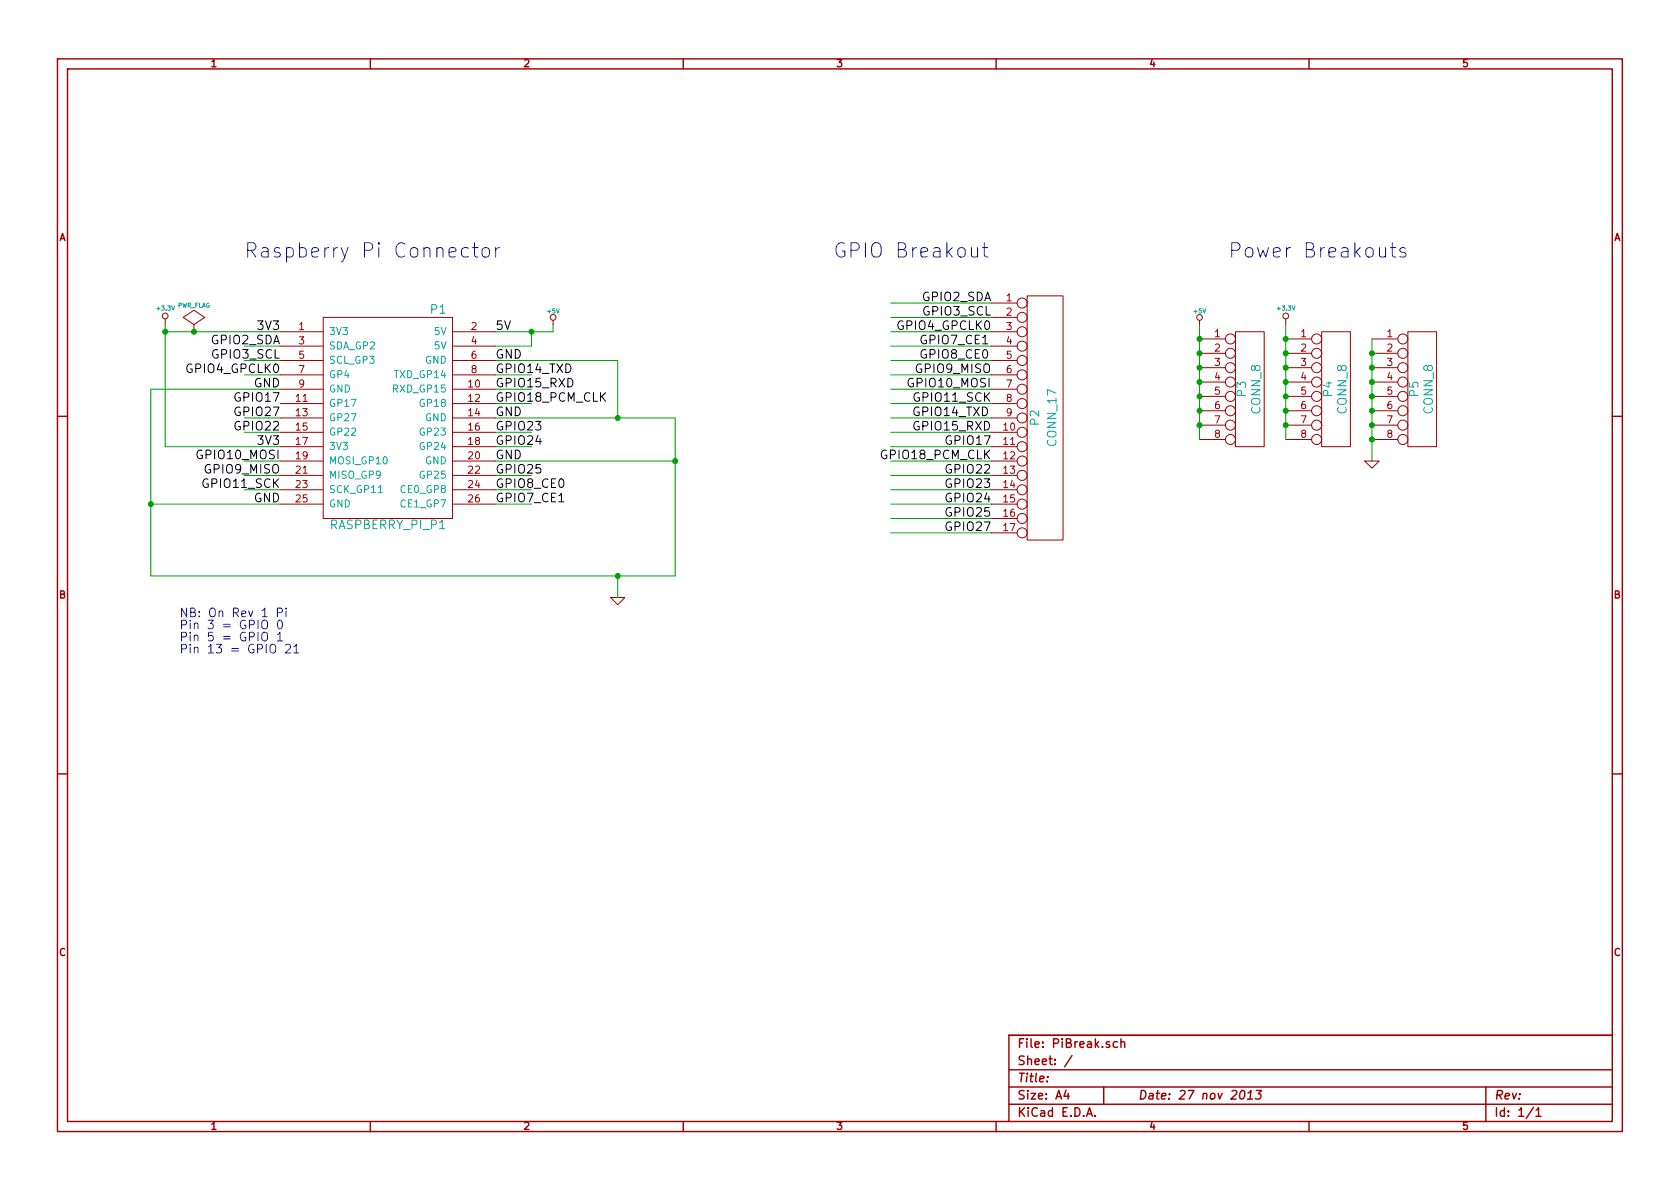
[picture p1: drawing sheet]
EESchema Schematic File Version 2
LIBS:power
LIBS:device
LIBS:transistors
LIBS:conn
LIBS:linear
LIBS:regul
LIBS:74xx
LIBS:cmos4000
LIBS:adc-dac
LIBS:memory
LIBS:xilinx
LIBS:special
LIBS:microcontrollers
LIBS:dsp
LIBS:microchip
LIBS:analog_switches
LIBS:motorola
LIBS:texas
LIBS:intel
LIBS:audio
LIBS:interface
LIBS:digital-audio
LIBS:philips
LIBS:display
LIBS:cypress
LIBS:siliconi
LIBS:opto
LIBS:atmel
LIBS:contrib
LIBS:valves
LIBS:freetronics_kicad_sch_lib
LIBS:PiBreak-cache
EELAYER 27 0
EELAYER END
$Descr A4 11693 8268
encoding utf-8
Sheet 1 1
Title ""
Date "27 nov 2013"
Rev ""
Comp ""
Comment1 ""
Comment2 ""
Comment3 ""
Comment4 ""
$EndDescr
Text Notes 1700 1800 0    100  ~ 0
Raspberry Pi Connector
Text Label 1950 2300 2    60   ~ 0
3V3
Text Label 1950 2400 2    60   ~ 0
GPIO2_SDA
Text Label 1950 2500 2    60   ~ 0
GPIO3_SCL
Text Label 1950 2600 2    60   ~ 0
GPIO4_GPCLK0
Text Label 1950 2700 2    60   ~ 0
GND
Text Label 1950 2800 2    60   ~ 0
GPIO17
Text Label 1950 2900 2    60   ~ 0
GPIO27
Text Label 1950 3000 2    60   ~ 0
GPIO22
Text Label 1950 3200 2    60   ~ 0
GPIO10_MOSI
Text Label 1950 3300 2    60   ~ 0
GPIO9_MISO
Text Label 1950 3400 2    60   ~ 0
GPIO11_SCK
Text Label 1950 3500 2    60   ~ 0
GND
Text Label 3450 2500 0    60   ~ 0
GND
Text Label 3450 2600 0    60   ~ 0
GPIO14_TXD
Text Label 3450 2700 0    60   ~ 0
GPIO15_RXD
Text Label 3450 2800 0    60   ~ 0
GPIO18_PCM_CLK
Text Label 3450 2900 0    60   ~ 0
GND
Text Label 3450 3000 0    60   ~ 0
GPIO23
Text Label 3450 3100 0    60   ~ 0
GPIO24
Text Label 3450 3200 0    60   ~ 0
GND
Text Label 3450 3300 0    60   ~ 0
GPIO25
Text Label 3450 3400 0    60   ~ 0
GPIO8_CE0
Text Label 3450 3500 0    60   ~ 0
GPIO7_CE1
$Comp
L GND #PWR3
U 1 1
P 4300 4150
F 0 "#PWR3" H 4300 4150 30  0001 C CNN
F 1 "GND" H 4300 4080 30  0001 C CNN
F 2 "" H 4300 4150 60  0000 C CNN
F 3 "" H 4300 4150 60  0000 C CNN
	1    4300 4150
	1    0    0    -1  
$EndComp
$Comp
L +5V #PWR2
U 1 1
P 3850 2250
F 0 "#PWR2" H 3850 2340 20  0001 C CNN
F 1 "+5V" H 3850 2340 30  0000 C CNN
F 2 "" H 3850 2250 60  0000 C CNN
F 3 "" H 3850 2250 60  0000 C CNN
	1    3850 2250
	1    0    0    -1  
$EndComp
Text Label 1950 3100 2    60   ~ 0
3V3
Wire Wire Line
	1150 2300 1950 2300
Wire Wire Line
	1950 2400 1700 2400
Wire Wire Line
	1950 2500 1700 2500
Wire Wire Line
	1950 2600 1700 2600
Wire Wire Line
	1050 2700 1950 2700
Wire Wire Line
	1950 2900 1700 2900
Wire Wire Line
	1950 3000 1700 3000
Wire Wire Line
	1150 3100 1950 3100
Wire Wire Line
	1950 3200 1700 3200
Wire Wire Line
	1950 3300 1700 3300
Wire Wire Line
	1950 3400 1700 3400
Wire Wire Line
	1050 3500 1950 3500
Wire Wire Line
	3450 2400 3700 2400
Wire Wire Line
	3450 2500 4300 2500
Wire Wire Line
	3450 2600 3700 2600
Wire Wire Line
	3450 2700 3700 2700
Wire Wire Line
	3450 2800 3700 2800
Wire Wire Line
	3450 3200 4700 3200
Wire Wire Line
	3700 2400 3700 2300
Connection ~ 3700 2300
Wire Wire Line
	1050 4000 4700 4000
Wire Wire Line
	1050 4000 1050 2700
Connection ~ 1050 3500
Connection ~ 4300 4000
Wire Wire Line
	4700 4000 4700 2900
Connection ~ 4700 3200
Wire Wire Line
	4300 2500 4300 2900
Wire Wire Line
	4700 2900 3450 2900
Connection ~ 4300 2900
Wire Wire Line
	3450 2300 3850 2300
Wire Wire Line
	3850 2300 3850 2250
Wire Wire Line
	4300 4000 4300 4150
Wire Wire Line
	3450 3000 3700 3000
Wire Wire Line
	3450 3100 3700 3100
Wire Wire Line
	3450 3300 3700 3300
Wire Wire Line
	3450 3400 3700 3400
Wire Wire Line
	3450 3500 3700 3500
Wire Wire Line
	1150 2250 1150 3100
Connection ~ 1150 2300
$Comp
L +3.3V #PWR1
U 1 1
P 1150 2250
F 0 "#PWR1" H 1150 2210 30  0001 C CNN
F 1 "+3.3V" H 1150 2360 30  0000 C CNN
F 2 "" H 1150 2250 60  0000 C CNN
F 3 "" H 1150 2250 60  0000 C CNN
	1    1150 2250
	1    0    0    -1  
$EndComp
$Comp
L PWR_FLAG #FLG1
U 1 1
P 1350 2300
F 0 "#FLG1" H 1350 2395 30  0001 C CNN
F 1 "PWR_FLAG" H 1350 2480 30  0000 C CNN
F 2 "" H 1350 2300 60  0000 C CNN
F 3 "" H 1350 2300 60  0000 C CNN
	1    1350 2300
	1    0    0    -1  
$EndComp
Connection ~ 1350 2300
Text Notes 1250 4300 0    60   ~ 0
NB: On Rev 1 Pi\nPin 3 = GPIO 0\nPin 5 = GPIO 1\nPin 13 = GPIO 21
$Comp
L RASPBERRY_PI_P1 P1
U 1 1
P 2700 2900
F 0 "P1" H 3050 3650 60  0000 C CNN
F 1 "RASPBERRY_PI_P1" H 2700 2150 60  0000 C CNN
F 2 "" H 2450 2550 60  0000 C CNN
F 3 "" H 2450 2550 60  0000 C CNN
	1    2700 2900
	1    0    0    -1  
$EndComp
Text Label 3450 2300 0    60   ~ 0
5V
$Comp
L CONN_17 P2
U 1 1
P 7250 2900
F 0 "P2" V 7210 2900 60  0000 C CNN
F 1 "CONN_17" V 7330 2900 60  0000 C CNN
F 2 "~" H 7250 2900 60  0000 C CNN
F 3 "~" H 7250 2900 60  0000 C CNN
	1    7250 2900
	1    0    0    -1  
$EndComp
Text Label 6900 2100 2    60   ~ 0
GPIO2_SDA
Text Label 6900 2200 2    60   ~ 0
GPIO3_SCL
Text Label 6900 2300 2    60   ~ 0
GPIO4_GPCLK0
Text Label 6400 2400 0    60   ~ 0
GPIO7_CE1
Wire Wire Line
	6900 2100 6200 2100
Wire Wire Line
	6900 2200 6200 2200
Wire Wire Line
	6900 2300 6200 2300
Wire Wire Line
	6900 2400 6200 2400
Wire Wire Line
	6900 2500 6200 2500
Wire Wire Line
	6900 2600 6200 2600
Wire Wire Line
	6900 2700 6200 2700
Wire Wire Line
	6900 2800 6200 2800
Wire Wire Line
	6900 2900 6200 2900
Wire Wire Line
	6900 3000 6200 3000
Wire Wire Line
	6900 3100 6200 3100
Wire Wire Line
	6900 3200 6200 3200
Wire Wire Line
	6900 3300 6200 3300
Wire Wire Line
	6900 3400 6200 3400
Wire Wire Line
	6900 3500 6200 3500
Wire Wire Line
	6900 3600 6200 3600
Wire Wire Line
	6900 3700 6200 3700
Text Label 6400 2500 0    60   ~ 0
GPIO8_CE0
Text Label 6900 2600 2    60   ~ 0
GPIO9_MISO
Text Label 6900 2700 2    60   ~ 0
GPIO10_MOSI
Text Label 6900 2800 2    60   ~ 0
GPIO11_SCK
Text Label 6350 2900 0    60   ~ 0
GPIO14_TXD
Text Label 6350 3000 0    60   ~ 0
GPIO15_RXD
Text Label 6900 3100 2    60   ~ 0
GPIO17
Text Label 6900 3200 2    60   ~ 0
GPIO18_PCM_CLK
Text Label 6900 3300 2    60   ~ 0
GPIO22
Text Label 6900 3400 2    60   ~ 0
GPIO23
Text Label 6900 3500 2    60   ~ 0
GPIO24
Text Label 6900 3600 2    60   ~ 0
GPIO25
Text Label 6900 3700 2    60   ~ 0
GPIO27
Text Notes 5800 1800 0    100  ~ 0
GPIO Breakout
$Comp
L CONN_8 P3
U 1 1
P 8700 2700
F 0 "P3" V 8650 2700 60  0000 C CNN
F 1 "CONN_8" V 8750 2700 60  0000 C CNN
F 2 "~" H 8700 2700 60  0000 C CNN
F 3 "~" H 8700 2700 60  0000 C CNN
	1    8700 2700
	1    0    0    -1  
$EndComp
$Comp
L CONN_8 P5
U 1 1
P 9900 2700
F 0 "P5" V 9850 2700 60  0000 C CNN
F 1 "CONN_8" V 9950 2700 60  0000 C CNN
F 2 "~" H 9900 2700 60  0000 C CNN
F 3 "~" H 9900 2700 60  0000 C CNN
	1    9900 2700
	1    0    0    -1  
$EndComp
$Comp
L CONN_8 P4
U 1 1
P 9300 2700
F 0 "P4" V 9250 2700 60  0000 C CNN
F 1 "CONN_8" V 9350 2700 60  0000 C CNN
F 2 "~" H 9300 2700 60  0000 C CNN
F 3 "~" H 9300 2700 60  0000 C CNN
	1    9300 2700
	1    0    0    -1  
$EndComp
Wire Wire Line
	8350 2250 8350 3050
Wire Wire Line
	9550 2350 9550 3200
Wire Wire Line
	8950 2250 8950 3050
Connection ~ 8950 2950
Connection ~ 8950 2850
Connection ~ 8950 2750
Connection ~ 8950 2650
Connection ~ 8950 2550
Connection ~ 8950 2450
Connection ~ 8950 2350
Connection ~ 9550 3050
Connection ~ 9550 2950
Connection ~ 9550 2850
Connection ~ 9550 2750
Connection ~ 9550 2650
Connection ~ 9550 2550
Connection ~ 9550 2450
Connection ~ 8350 2950
Connection ~ 8350 2850
Connection ~ 8350 2750
Connection ~ 8350 2650
Connection ~ 8350 2550
Connection ~ 8350 2450
Connection ~ 8350 2350
$Comp
L +5V #PWR4
U 1 1
P 8350 2250
F 0 "#PWR4" H 8350 2340 20  0001 C CNN
F 1 "+5V" H 8350 2340 30  0000 C CNN
F 2 "" H 8350 2250 60  0000 C CNN
F 3 "" H 8350 2250 60  0000 C CNN
	1    8350 2250
	1    0    0    -1  
$EndComp
$Comp
L +3.3V #PWR5
U 1 1
P 8950 2250
F 0 "#PWR5" H 8950 2210 30  0001 C CNN
F 1 "+3.3V" H 8950 2360 30  0000 C CNN
F 2 "" H 8950 2250 60  0000 C CNN
F 3 "" H 8950 2250 60  0000 C CNN
	1    8950 2250
	1    0    0    -1  
$EndComp
$Comp
L GND #PWR6
U 1 1
P 9550 3200
F 0 "#PWR6" H 9550 3200 30  0001 C CNN
F 1 "GND" H 9550 3130 30  0001 C CNN
F 2 "" H 9550 3200 60  0000 C CNN
F 3 "" H 9550 3200 60  0000 C CNN
	1    9550 3200
	1    0    0    -1  
$EndComp
Text Notes 8550 1800 0    100  ~ 0
Power Breakouts
$EndSCHEMATC
